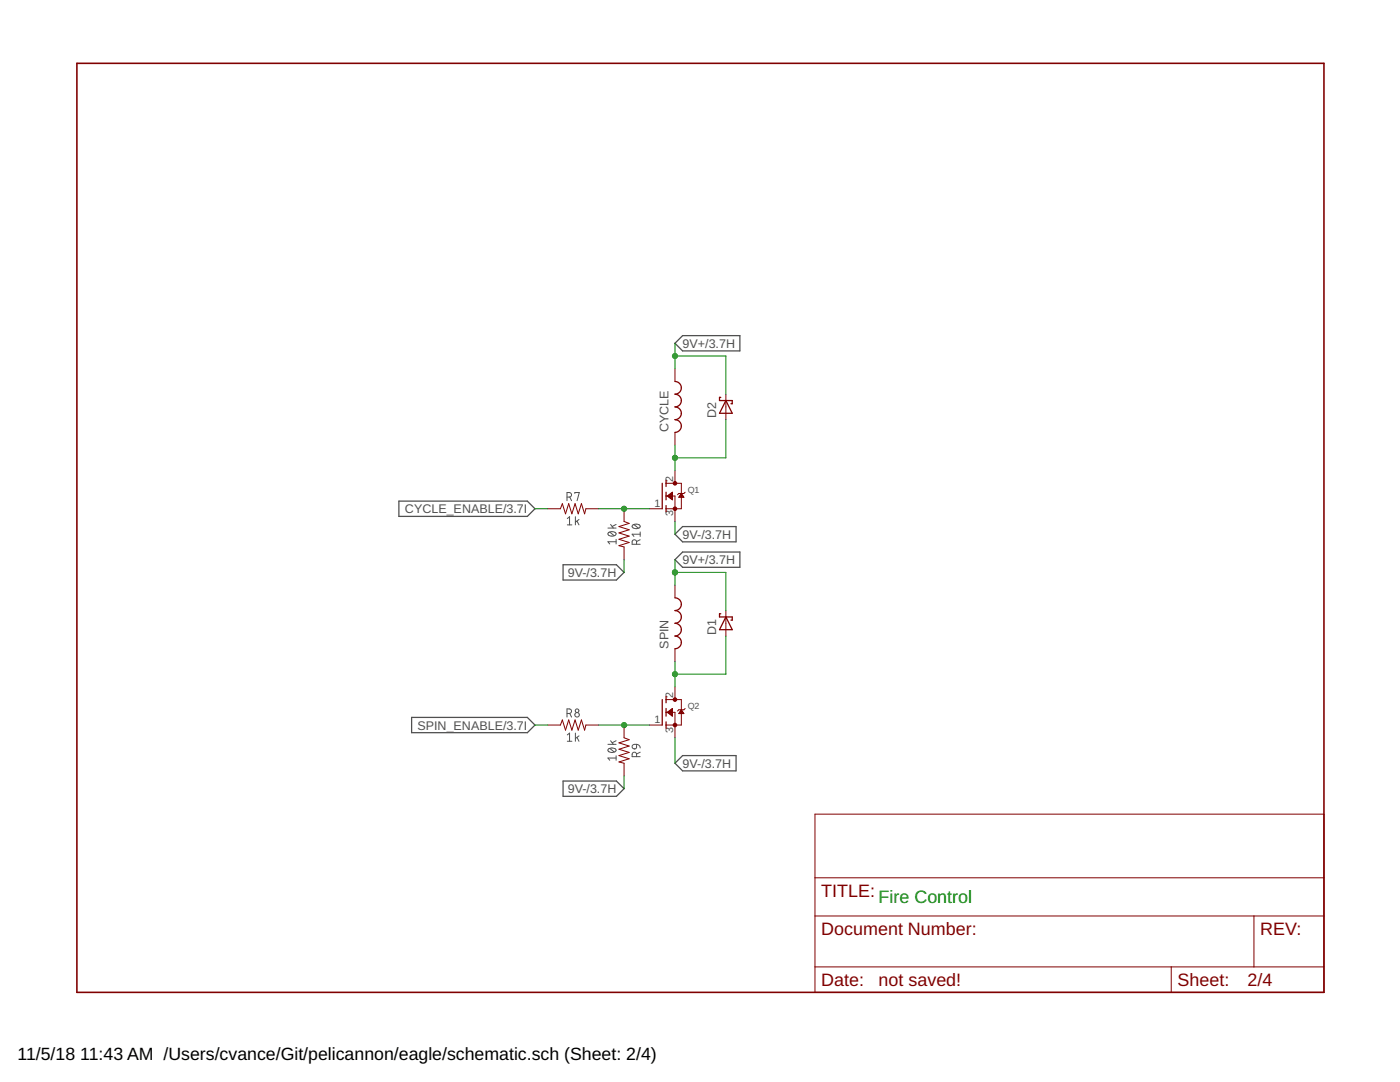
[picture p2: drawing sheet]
<svg xmlns="http://www.w3.org/2000/svg" width="279mm" height="216mm" viewBox="0 0 279 216" stroke-linecap="round" stroke-linejoin="round" font-family="sans-serif">
<g fill="none" stroke="#505050" stroke-width=".2">
<path d="M113.2 99.2h.4a.46 .46 0 0 0 .5-.5 .46 .46 0 0 0-.5-.4h-.4v1.6M113.7 99.2l.4 .7M114.7 98.5v-.2h.9l-.4 1.6M113.2 103.5l.5-.4v1.6M113.2 104.7h.9M114.8 103.1v1.6M115.1 104l.4 .7M115.5 103.7l-.7 .5M121.3 105.4h1.7M121.4 106.3a1.03 1.03 0 0 1 1.6 .2 .97 .97 0 0 1-1.7 0zM121.7 106.2l.9 .7M121.9 104.6l.5 .8"/>
<path d="M123 107.6v.9M123 108.1h-1.7l.4 .4M123 104.6l-.8 .5M126.3 104.8a.98 .98 0 0 1 1.5 .2 .93 .93 0 0 1-1.6 0zM126.5 104.7l.9 .7M127 108.6v-.5a.44 .44 0 0 0-.4-.4 .44 .44 0 0 0-.4 .4v.5h1.6M127.8 107.7l-.8 .4M127.8 106.6h-1.6l.3 .4M127.8 106.2v.8M113.2 142.4h.4a.46 .46 0 0 0 .5-.5 .46 .46 0 0 0-.5-.4h-.4v1.6M113.2 146.6l.5-.3v1.6M113.2 147.9h.9"/>
<path d="M113.7 142.4l.4 .7M114.8 146.3v1.6M115.1 147.1l.4 .8M115.5 146.8l-.7 .6M121.3 148.5h1.7M121.4 149.5a1.06 1.06 0 0 1 1.6 .2 .95 .95 0 0 1-1.7 0zM121.7 149.3l.9 .8M121.9 147.8l.5 .7M123 151.3h-1.7l.4 .4M123 150.8v.9M123 147.8l-.8 .4M126.3 148.7l.7-.2v.6a.45 .45 0 0 1-.6 .3 .45 .45 0 0 1-.1-.7z"/>
<path d="M127 151v-.5a.44 .44 0 0 0-.4-.4 .44 .44 0 0 0-.4 .4v.5h1.6M127 148.5l.6 .3 .2 .4M127.8 150.1l-.8 .4"/>
<circle cx="115.2" cy="142.6" r=".45"/>
<circle cx="115.2" cy="141.8" r=".36"/>
</g>
<path d="M134.7 68.5l1.5-1.5h11.5v3h-11.5zM79.6 100h25.6l1.6 1.5-1.6 1.5h-25.6zM112.4 112.7h10.6l1.5 1.5-1.5 1.5h-10.6zM134.7 106.6l1.5-1.5h10.7v3h-10.7zM134.7 111.7l1.5-1.5h11.5v3h-11.5zM82.1 143.2h23.1l1.6 1.5-1.6 1.5h-23.1zM112.4 155.9h10.6l1.5 1.5-1.5 1.5h-10.6zM134.7 152.3l1.5-1.5h10.7v3h-10.7z" fill="none" stroke="#505050" stroke-width=".25"/>
<g fill="none" stroke="#800000" stroke-width=".25">
<path d="M134.7 76.1a1.27 1.27 0 0 1 1.3 1.3 1.27 1.27 0 0 1-1.3 1.3 1.27 1.27 0 0 1 1.3 1.2 1.27 1.27 0 0 1-1.3 1.3 1.27 1.27 0 0 1 1.3 1.3 1.27 1.27 0 0 1-1.3 1.2 1.27 1.27 0 0 1 1.3 1.3 1.27 1.27 0 0 1-1.3 1.3M143.8 79.3h-.2v.6h2.5v.7h-.2M144.9 79.9l1.2 2.6h-2.5zM132.2 96.4v5.1M132.9 95.8v1.3M132.9 98.2v1.5M132.9 100.9v1.3M134.7 119.3a1.27 1.27 0 0 1 1.3 1.3 1.27 1.27 0 0 1-1.3 1.2 1.27 1.27 0 0 1 1.3 1.3 1.27 1.27 0 0 1-1.3 1.3 1.27 1.27 0 0 1 1.3 1.2 1.27 1.27 0 0 1-1.3 1.3 1.27 1.27 0 0 1 1.3 1.3 1.27 1.27 0 0 1-1.3 1.3M132.2 139.6v5.1M132.9 139v1.2M143.8 122.5h-.2v.6h2.5v.6h-.2M144.9 123.1l1.2 2.5h-2.5z"/>
<path d="M132.9 141.4v1.5M132.9 144v1.3"/>
</g>
<g fill="none" stroke="#800000" stroke-width=".2">
<path d="M134.7 73.6v2.5M144.9 78.7v5M132.9 99h1.8v5.1M132.9 96.4h3.1v5.1h-3.1M133.2 99l1-.8v1.5zM133.2 98.9h1M133.3 99h.9M133.4 98.8h.8M133.4 99.2h.8M133.6 98.7h.6M133.6 99.3h.6M133.7 98.6h.5"/>
<path d="M133.8 99.4h.4M133.9 98.4h.3M133.9 99.5h.3M134 98.3h.2M134.1 99.7h.1M134.7 86.3v2.5M134.7 93.9v2.5M135.5 99.2h.9M135.6 99h.8M135.7 98.9h.6M135.7 98.8h.5M135.8 98.7h.3"/>
<path d="M135.9 98.6h.1M136 98.5l.5 .7h-1zM136.7 98.2l-.2 .3h-1l-.3 .2M109.3 101.5h2.5l.4-1 .7 2 .6-2 .6 2 .7-2 .6 2 .6-2 .7 2 .2-1h2.6M124.5 101.5v2.6l1.1 .3-2.1 .7 2.1 .6-2.1 .6 2.1 .7-2.1 .6 2.1 .6-2.1 .7 1 .2v2.6M129.6 101.5h2.6M134.7 116.8v2.5M132.9 139.6h3.1v5.1h-3.1M134.7 129.5v2.5M134.7 137.1v2.5M144.9 121.8v5.1M109.3 144.7h2.5l.4-1 .7 2 .6-2 .6 2 .7-2 .6 2 .6-2 .7 2 .2-1h2.6"/>
<path d="M124.5 144.7v2.5l1.1 .4-2.1 .6 2.1 .7-2.1 .6 2.1 .6-2.1 .7 2.1 .6-2.1 .6 1 .3v2.5M129.6 144.7h2.6M132.9 142.1h1.8v5.1M133.2 142.1l1-.7v1.5zM133.2 142.1h1M133.3 142.2h.9M133.4 142h.8M133.5 142.3h.7M133.6 141.9h.6M133.6 142.5h.6M133.7 141.8h.5M133.8 142.6h.4"/>
<path d="M133.9 141.6h.3M133.9 142.7h.3M134 141.5h.2M134.1 142.8h.1M134.2 141.4h.1M135.5 142.3h.9M135.6 142.2h.8M135.7 142.1h.6M135.7 142h.5M135.8 141.9h.3M135.9 141.8h.1M136 141.6l.5 .8h-1z"/>
<path d="M136.7 141.4l-.2 .2h-1l-.3 .3M162.6 162.5h101.6v35.5h-101.6zM162.6 175.2h101.6M162.6 182.8h101.6M162.6 192.9h101.6M233.7 192.9v5.1M250.3 182.8v10.1"/>
</g>
<path d="M15.3 12.6h248.9v185.4h-248.9z" fill="none" stroke="#800000" stroke-width=".32"/>
<g fill="#800000" stroke="#800000" stroke-width=".2">
<circle cx="134.7" cy="101.5" r=".36"/>
<circle cx="134.7" cy="96.4" r=".36"/>
<circle cx="134.7" cy="144.7" r=".36"/>
<circle cx="134.7" cy="139.6" r=".36"/>
</g>
<g fill="none" stroke="#008000" stroke-width=".2">
<path d="M134.7 71h10.2v7.7M134.7 68.5v5.1M134.7 88.8v5.1M144.9 83.7v7.7h-10.2M106.8 101.5h2.5M119.5 101.5h10.1M124.5 111.7v2.5M134.7 114.2h10.2v7.6M134.7 104.1v2.5M134.7 111.7v5.1M134.7 132v5.1M144.9 126.9v7.6h-10.2"/>
<path d="M106.8 144.7h2.5M119.5 144.7h10.1M124.5 154.8v2.6M134.7 147.2v5.1"/>
</g>
<g fill="#008000" stroke="#008000" stroke-width=".2">
<circle cx="134.7" cy="134.5" r=".51"/>
<circle cx="134.7" cy="91.4" r=".51"/>
<circle cx="124.5" cy="144.7" r=".51"/>
<circle cx="124.5" cy="101.5" r=".51"/>
<circle cx="134.7" cy="114.2" r=".51"/>
<circle cx="134.7" cy="71" r=".51"/>
</g>
<g font-size="3.6" fill="#800000">
<text x="163.9" y="179">TITLE:</text>
<text x="163.9" y="186.6">Document Number:</text>
<text x="251.5" y="186.6">REV:</text>
<text x="163.9" y="196.7">Date:</text>
<text x="175.3" y="196.7">not saved!</text>
<text x="235" y="196.7">Sheet:</text>
<text x="249" y="196.7">2/4</text>
</g>
<text font-size="3.6" fill="#008000" x="175.3" y="180.2">Fire Control</text>
<g font-size="3.5">
<text x="3.5" y="211.4">11/5/18</text>
<text x="16" y="211.4">11:43 AM /Users/cvance/Git/pelicannon/eagle/schematic.sch (Sheet: 2/4)</text>
</g>
<g font-size="2.5" fill="#505050">
<text x="136.2" y="69.4">9V+/3.7H</text>
<text x="143" y="83.5" transform="rotate(-90 143 83.5)">D2</text>
<text x="133.4" y="86.3" transform="rotate(-90 133.4 86.3)">CYCLE</text>
<text x="80.8" y="102.4">CYCLE_ENABLE/3.7I</text>
<text x="136.2" y="107.5">9V-/3.7H</text>
<text x="136.2" y="112.6">9V+/3.7H</text>
<text x="113.3" y="115.1">9V-/3.7H</text>
<text x="133.4" y="129.4" transform="rotate(-90 133.4 129.4)">SPIN</text>
<text x="143" y="126.7" transform="rotate(-90 143 126.7)">D1</text>
<text x="83.3" y="145.6">SPIN_ENABLE/3.7I</text>
<text x="136.2" y="153.2">9V-/3.7H</text>
<text x="113.3" y="158.3">9V-/3.7H</text>
</g>
<g font-size="2.1" fill="#505050">
<text x="130.6" y="101.2">1</text>
<text x="134.3" y="96.1" transform="rotate(-90 134.3 96.1)">2</text>
<text x="134.3" y="103.1" transform="rotate(-90 134.3 103.1)">3</text>
<text x="134.3" y="139.2" transform="rotate(-90 134.3 139.2)">2</text>
<text x="130.6" y="144.3">1</text>
<text x="134.3" y="146.2" transform="rotate(-90 134.3 146.2)">3</text>
</g>
<g font-size="1.8" fill="#505050">
<text x="137.2" y="98.3">Q1</text>
<text x="137.2" y="141.5">Q2</text>
</g>
</svg>
